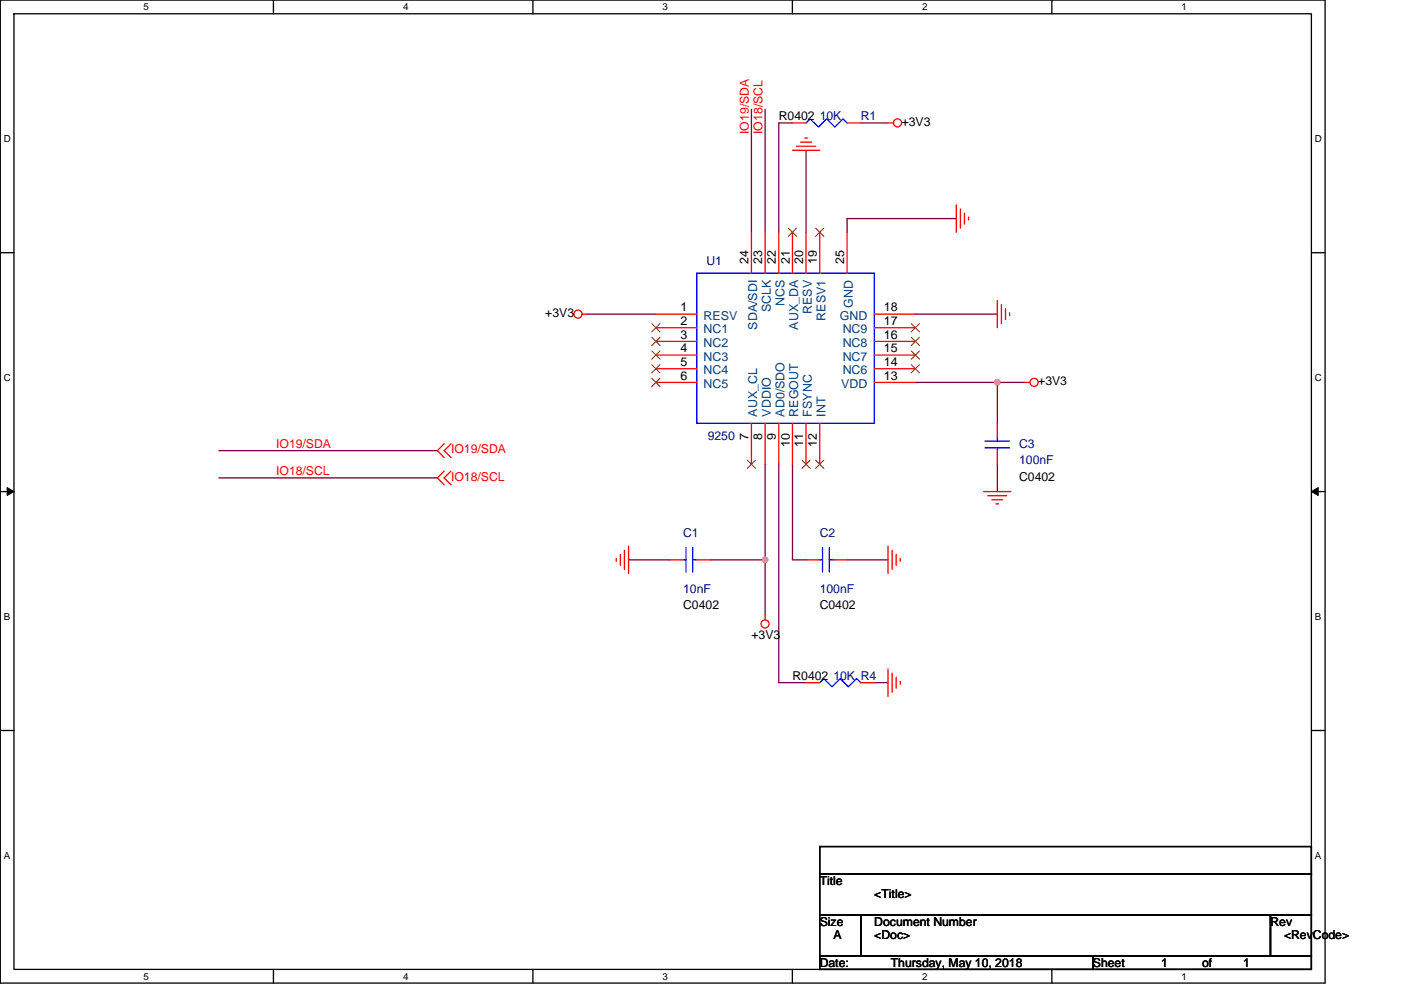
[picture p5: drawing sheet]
<svg xmlns="http://www.w3.org/2000/svg" width="297mm" height="210mm" viewBox="0 0 297 210" stroke-linecap="round" stroke-linejoin="round" font-family="sans-serif">
<path d="M.1 0h280.8v208.5h-280.8zM3 2.9h275v202.7h-275z" fill="none" stroke="#000" stroke-width=".28"/>
<g fill="#fff">
<path d="M30.5 .3h1.1v2.3h-1.1z"/>
<path d="M30.5 205.9h1.1v2.3h-1.1z"/>
</g>
<path d="M58 0v2.9M58 205.6v2.9" fill="none" stroke="#000" stroke-width=".28"/>
<g fill="#fff">
<path d="M85.5 .3h1.1v2.3h-1.1z"/>
<path d="M85.5 205.9h1.1v2.3h-1.1z"/>
</g>
<path d="M113 0v2.9M113 205.6v2.9" fill="none" stroke="#000" stroke-width=".28"/>
<g fill="#fff">
<path d="M140.5 .3h1.1v2.3h-1.1z"/>
<path d="M140.5 205.9h1.1v2.3h-1.1z"/>
</g>
<path d="M168 0v2.9M168 205.6v2.9" fill="none" stroke="#000" stroke-width=".28"/>
<g fill="#fff">
<path d="M195.5 .3h1.2v2.3h-1.2z"/>
<path d="M195.5 205.9h1.2v2.3h-1.2z"/>
</g>
<path d="M223 0v2.9M223 205.6v2.9" fill="none" stroke="#000" stroke-width=".28"/>
<g fill="#fff">
<path d="M250.5 .3h1.2v2.3h-1.2z"/>
<path d="M250.5 205.9h1.2v2.3h-1.2z"/>
<path d="M.8 28.3h1.5v2.3h-1.5z"/>
<path d="M278.8 28.3h1.5v2.3h-1.5z"/>
<path d="M.8 78.9h1.5v2.3h-1.5z"/>
<path d="M278.8 78.9h1.5v2.3h-1.5z"/>
</g>
<path d="M.1 53.6h2.9M278 53.6h2.9" fill="none" stroke="#000" stroke-width=".28"/>
<g fill="#fff">
<path d="M.8 129.6h1.4v2.3h-1.4z"/>
<path d="M278.8 129.6h1.4v2.3h-1.4z"/>
</g>
<path d="M.1 104.3h2.9M278 104.3h2.9" fill="none" stroke="#000" stroke-width=".28"/>
<path d="M1.5 103.4l1.5 .9-1.5 .8zM278 104.3l1.5-.9v1.7z" fill="#000" stroke="#000" stroke-width=".21"/>
<g fill="#fff">
<path d="M.8 180.3h1.4v2.3h-1.4z"/>
<path d="M278.8 180.3h1.4v2.3h-1.4z"/>
</g>
<path d="M.1 154.9h2.9M278 154.9h2.9M173.8 179.6h104.2v5.7h-104.2zM173.8 194h8.7v8.7h-8.7zM173.8 185.3h104.2v8.7h-104.2zM182.5 194h86.9v8.7h-86.9zM269.4 194h8.6v8.7h-8.6zM173.8 202.7h57.9v2.9h-57.9zM231.7 202.7h46.3v2.9h-46.3z" fill="none" stroke="#000" stroke-width=".28"/>
<g fill="none" stroke="#800040" stroke-width=".28">
<path d="M159.3 23.2v26.1M162.2 23.2v26.1M168 26.1h-2.9v23.2M170.9 31.9v17.4M182.5 26.1h5.8M202.8 46.4h-23.2v2.9M124.6 66.6h14.5M194.1 66.6h17.4M46.4 95.6h46.3M162.2 98.5v20.2M165.1 98.5v46.3h5.8M168 98.5v20.2h2.9"/>
<path d="M194.1 81.1h17.4M211.5 98.5v5.8M211.5 81.1v8.7M211.5 81.1h5.7M46.4 101.4h46.3M133.3 118.7h8.6M150.6 118.7h11.6M162.2 118.7v11.6M179.6 118.7h8.7M185.4 144.8h2.9"/>
</g>
<g fill="#f0f" stroke="#f0f" stroke-width=".28">
<circle cx="162.2" cy="118.7" r=".57"/>
<circle cx="211.4" cy="81.1" r=".57"/>
</g>
<g fill="none" stroke="#f00" stroke-width=".28">
<path d="M168 26.1h2.9M168 31.9h5.8M168.9 31h4M169.8 30.1h2.3M170.6 29.3h.6M179.6 26.1h2.9M188.3 26.1h1.1M159.3 49.3v8.6M162.2 49.3v8.6M165.1 49.3v8.6M168 49.3v8.6M170.9 49.3v8.6"/>
<path d="M173.8 49.3v8.6M179.6 49.3v8.6M202.8 43.5v5.8M203.6 44.3v4.1M204.5 45.2v2.3M205.4 46.1v.6M123.4 66.6h1.2M139.1 66.6h8.6M139.1 69.5h8.6M139.1 72.4h8.6M139.1 75.3h8.6M139.1 78.2h8.6"/>
<path d="M185.4 78.2h8.7M185.4 75.3h8.7M185.4 72.4h8.7M185.4 69.5h8.7M185.4 66.6h8.7M211.5 63.7v5.8M212.3 64.6v4M213.2 65.5v2.3M214.1 66.3v.6M94.2 94.1l-1.5 1.5 1.5 1.4M94.2 99.9l-1.5 1.5 1.5 1.4M95.6 94.1l-1.4 1.5 1.4 1.4"/>
<path d="M95.6 99.9l-1.4 1.5 1.4 1.4M139.1 81.1h8.6M159.3 89.8v8.7M162.2 89.8v8.7M165.1 89.8v8.7M168 89.8v8.7M170.9 89.8v8.7M173.8 89.8v8.7M185.4 81.1h8.7M211.5 95.6v2.9M211.5 89.8v2.9M217.2 81.1h1.2"/>
<path d="M130.7 118.4v.6M131.5 117.6v2.3M132.4 116.7v4.1M133.3 115.8v5.8M141.9 118.7h2.9M147.7 118.7h2.9M170.9 118.7h2.9M176.7 118.7h2.9M188.3 115.8v5.8M189.1 116.7v4.1M190 117.6v2.3M190.9 118.4v.6"/>
<path d="M208.6 104.3h5.7M209.4 105.1h4.1M210.3 106h2.3M211.2 106.9h.5M162.2 130.3v1.2M170.9 144.8h2.9M182.5 144.8h2.9M188.3 141.9v5.8M189.1 142.8v4M190 143.6v2.4M190.9 144.5v.6"/>
<circle cx="190.3" cy="26.1" r=".86"/>
<circle cx="122.5" cy="66.6" r=".86"/>
<circle cx="219.3" cy="81.1" r=".86"/>
<circle cx="162.2" cy="132.3" r=".86"/>
</g>
<g fill="none" stroke="#00f" stroke-width=".28">
<path d="M170.9 26.1l.9-.9 1.7 1.7 1.8-1.7 1.7 1.7 1.7-1.7 .9 .9M147.7 57.9h37.7v31.9h-37.7zM208.8 93.6h5.3M208.8 95h5.3M211.5 95v.6M211.5 92.7v.9M144.8 118.7h.6M145.4 116.1v5.2M146.9 116.1v5.2M146.9 118.7h.8M173.8 118.7h.6M174.4 116.1v5.2"/>
<path d="M175.8 116.1v5.2M175.8 118.7h.9M173.8 144.8l.9-.9 1.7 1.8 1.7-1.8 1.8 1.8 1.7-1.8 .9 .9"/>
</g>
<g fill="none" stroke="#804000" stroke-width=".21">
<path d="M167.1 48.4l1.8 1.7M168.9 48.4l-1.8 1.7M172.9 48.4l1.8 1.7M174.7 48.4l-1.8 1.7M138.2 68.6l1.8 1.8M138.2 71.5l1.8 1.8M138.2 74.4l1.8 1.8M138.2 77.3l1.8 1.8M139.9 68.6l-1.7 1.8M139.9 71.5l-1.7 1.8M139.9 74.4l-1.7 1.8M139.9 77.3l-1.7 1.8"/>
<path d="M193.2 77.3l1.8 1.8M193.2 74.4l1.8 1.8M193.2 71.5l1.8 1.8M193.2 68.6l1.8 1.8M194.9 77.3l-1.7 1.8M194.9 74.4l-1.7 1.8M194.9 71.5l-1.7 1.8M194.9 68.6l-1.7 1.8M138.2 80.2l1.8 1.8M139.9 80.2l-1.7 1.8M158.5 97.6l1.7 1.8M160.2 97.6l-1.8 1.8"/>
<path d="M170 97.6l1.8 1.8M171.8 97.6l-1.8 1.8M172.9 97.6l1.8 1.8M174.7 97.6l-1.8 1.8"/>
</g>
<g font-size="2.6" fill="#f00">
<text x="158.7" y="28.4" transform="rotate(-90 158.7 28.4)">IO19/SDA</text>
<text x="161.6" y="28.4" transform="rotate(-90 161.6 28.4)">IO18/SCL</text>
<text x="58.5" y="95">IO19/SDA</text>
<text x="58.5" y="100.8">IO18/SCL</text>
<text x="95.6" y="102">IO18/SCL</text>
<text x="95.6" y="96.2">IO19/SDA</text>
</g>
<g font-size="2.6">
<text x="165.1" y="25.5">R0402</text>
<text x="191.2" y="26.7">+3V3</text>
<text x="158.7" y="55.9" transform="rotate(-90 158.7 55.9)">24</text>
<text x="161.6" y="55.9" transform="rotate(-90 161.6 55.9)">23</text>
<text x="164.5" y="55.9" transform="rotate(-90 164.5 55.9)">22</text>
<text x="167.4" y="55.9" transform="rotate(-90 167.4 55.9)">21</text>
<text x="170.3" y="55.9" transform="rotate(-90 170.3 55.9)">20</text>
<text x="173.2" y="55.9" transform="rotate(-90 173.2 55.9)">19</text>
<text x="179" y="55.9" transform="rotate(-90 179 55.9)">25</text>
<text x="115.6" y="67.2">+3V3</text>
<text x="144.2" y="66">1</text>
<text x="144.2" y="68.9">2</text>
<text x="144.2" y="71.8">3</text>
<text x="187.4" y="71.8">16</text>
<text x="187.4" y="68.9">17</text>
<text x="187.4" y="66">18</text>
<text x="144.2" y="74.7">4</text>
<text x="144.2" y="77.6">5</text>
<text x="187.4" y="77.6">14</text>
<text x="187.4" y="74.7">15</text>
<text x="144.2" y="80.5">6</text>
<text x="187.4" y="80.5">13</text>
<text x="220.1" y="81.7">+3V3</text>
<text x="158.7" y="93.3" transform="rotate(-90 158.7 93.3)">7</text>
<text x="161.6" y="93.3" transform="rotate(-90 161.6 93.3)">8</text>
<text x="164.5" y="93.3" transform="rotate(-90 164.5 93.3)">9</text>
<text x="167.4" y="94.7" transform="rotate(-90 167.4 94.7)">10</text>
<text x="170.3" y="94.7" transform="rotate(-90 170.3 94.7)">11</text>
<text x="173.2" y="94.7" transform="rotate(-90 173.2 94.7)">12</text>
<text x="216.1" y="102">C0402</text>
<text x="144.8" y="129.2">C0402</text>
<text x="173.8" y="129.2">C0402</text>
<text x="159.3" y="135.6">+3V3</text>
<text x="168" y="144.2">R0402</text>
<text x="173.8" y="187.7">Title</text>
<text x="185.4" y="190.6">&lt;Title&gt;</text>
<text x="173.8" y="196.4">Size</text>
<text x="185.4" y="196.4">Document Number</text>
<text x="269.4" y="196.4">Rev</text>
<text x="176.7" y="199.3">A</text>
<text x="185.4" y="199.3">&lt;Doc&gt;</text>
<text x="272.2" y="199.3">&lt;RevCode&gt;</text>
<text x="173.8" y="205">Date:</text>
<text x="188.9" y="205">Thursday, May 10, 2018</text>
<text x="231.7" y="205">Sheet</text>
<text x="246.2" y="205">1</text>
<text x="254.9" y="205">of</text>
<text x="263.6" y="205">1</text>
</g>
<g font-size="2.6" fill="#000080">
<text x="173.8" y="25.5">10K</text>
<text x="182.5" y="25.5">R1</text>
<text x="149.8" y="56.2">U1</text>
<text x="150" y="93.3">9250</text>
<text x="216.1" y="95">C3</text>
<text x="216.1" y="98.5">100nF</text>
<text x="144.8" y="113.8">C1</text>
<text x="173.8" y="113.8">C2</text>
<text x="144.8" y="125.7">10nF</text>
<text x="173.8" y="125.7">100nF</text>
<text x="176.7" y="144.2">10K R4</text>
</g>
<g font-size="2.6" fill="#004080">
<text x="166.3" y="64.9" transform="rotate(-90 166.3 64.9)">NCS</text>
<text x="180.8" y="65.2" transform="rotate(-90 180.8 65.2)">GND</text>
<text x="149.2" y="67.8">RESV</text>
<text x="149.2" y="70.7">NC1</text>
<text x="160.5" y="69.9" transform="rotate(-90 160.5 69.9)">SDA/SDI</text>
<text x="163.4" y="66.3" transform="rotate(-90 163.4 66.3)">SCLK</text>
<text x="169.2" y="69.9" transform="rotate(-90 169.2 69.9)">AUX_DA</text>
<text x="172.1" y="66.5" transform="rotate(-90 172.1 66.5)">RESV</text>
<text x="175" y="68" transform="rotate(-90 175 68)">RESV1</text>
<text x="178.1" y="67.8">GND</text>
<text x="178.7" y="70.7">NC9</text>
<text x="149.2" y="73.6">NC2</text>
<text x="149.2" y="76.5">NC3</text>
<text x="178.7" y="76.5">NC7</text>
<text x="178.7" y="73.6">NC8</text>
<text x="149.2" y="79.4">NC4</text>
<text x="149.2" y="82.3">NC5</text>
<text x="178.4" y="82.3">VDD</text>
<text x="178.7" y="79.4">NC6</text>
<text x="160.5" y="88.3" transform="rotate(-90 160.5 88.3)">AUX_CL</text>
<text x="163.4" y="88.3" transform="rotate(-90 163.4 88.3)">VDDIO</text>
<text x="166.3" y="88.3" transform="rotate(-90 166.3 88.3)">AD0/SDO</text>
<text x="169.2" y="88.3" transform="rotate(-90 169.2 88.3)">REGOUT</text>
<text x="172.1" y="88.3" transform="rotate(-90 172.1 88.3)">FSYNC</text>
<text x="175" y="88.3" transform="rotate(-90 175 88.3)">INT</text>
</g>
<g font-size="2.1">
<text x="30.5" y="2.2">5</text>
<text x="85.5" y="2.2">4</text>
<text x="140.5" y="2.2">3</text>
<text x="195.5" y="2.2">2</text>
<text x="250.5" y="2.2">1</text>
<text x=".8" y="30.1">D</text>
<text x="278.8" y="30.1">D</text>
<text x=".8" y="80.8">C</text>
<text x="278.8" y="80.8">C</text>
<text x=".8" y="131.4">B</text>
<text x="278.8" y="131.4">B</text>
<text x=".8" y="182.1">A</text>
<text x="278.8" y="182.1">A</text>
<text x="30.5" y="207.8">5</text>
<text x="85.5" y="207.8">4</text>
<text x="140.5" y="207.8">3</text>
<text x="195.5" y="207.8">2</text>
<text x="250.5" y="207.8">1</text>
</g>
</svg>
